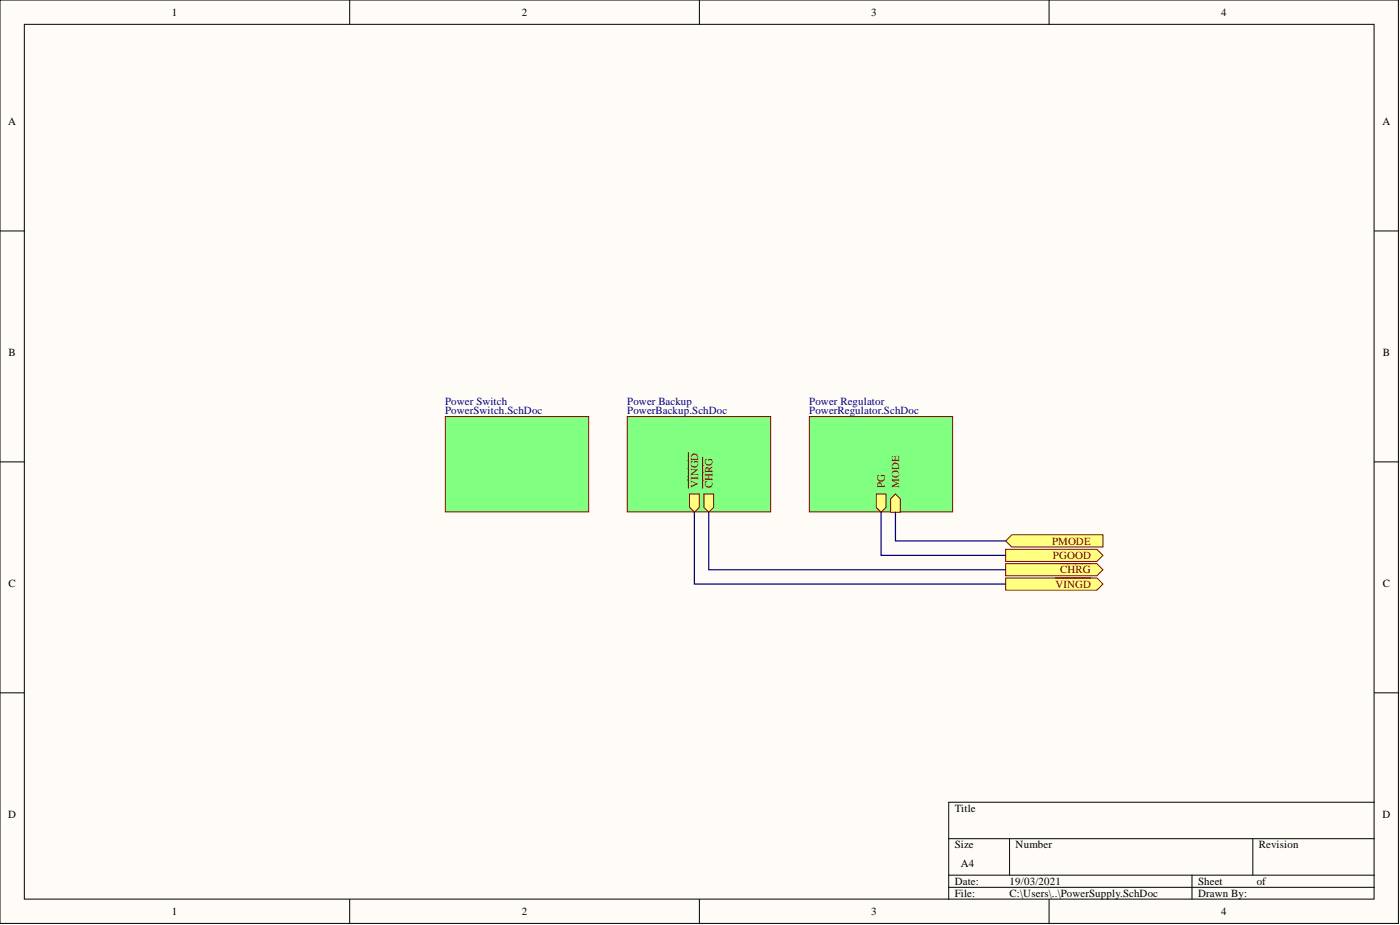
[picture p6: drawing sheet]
<svg xmlns="http://www.w3.org/2000/svg" width="292mm" height="193mm" viewBox="0 0 292 193" stroke-linecap="round" stroke-linejoin="round" font-family="sans-serif">
<g fill="#fffcf8" stroke="#000" stroke-width=".21">
<path d="M0 0h291.8v192.6h-291.8z"/>
<path d="M5.1 5.1h281.6v182.5h-281.6z"/>
</g>
<g fill="none" stroke="#000" stroke-width=".21">
<path d="M73 0v5.1M145.9 0v5.1M218.9 0v5.1M0 48.2h5.1M286.8 48.2h5M0 96.4h5.1M286.8 96.4h5M0 144.5h5.1M286.8 144.5h5M197.9 175h88.9M210.6 175v7.6M261.4 175v7.6"/>
<path d="M286.8 167.4h-88.9v20.2M73 187.6v5.1M145.9 187.6v5.1M197.9 182.6h88.9M197.9 185.1h88.9M218.9 187.6v5.1M248.7 182.6v5"/>
</g>
<g fill="#80ff80" stroke="#800000" stroke-width=".21">
<path d="M92.9 86.9h29.9v19.9h-29.9z"/>
<path d="M130.9 86.9h29.9v19.9h-29.9z"/>
</g>
<path d="M143.9 103.1h2v2.7l-1 1.1-1-1.1z" fill-rule="evenodd" fill="#ffff80"/>
<path d="M143.9 103.1h2v2.7l-1 1.1-1-1.1z" fill="none" stroke="#800000" stroke-width=".21"/>
<path d="M143.6 94.4v7.4" fill="none" stroke="#800000" stroke-width=".25"/>
<path d="M146.9 103.1h2v2.7l-1 1.1-1-1.1z" fill-rule="evenodd" fill="#ffff80"/>
<path d="M146.9 103.1h2v2.7l-1 1.1-1-1.1z" fill="none" stroke="#800000" stroke-width=".21"/>
<path d="M146.6 95.4v6.4" fill="none" stroke="#800000" stroke-width=".25"/>
<path d="M209.8 120.6h19.1l1.2 1.2-1.2 1.3h-19.1z" fill-rule="evenodd" fill="#ffff80" stroke="#800000" stroke-width=".21"/>
<path d="M220.2 120.6h7.4" fill="none" stroke="#800000" stroke-width=".25"/>
<path d="M209.8 117.6h19.1l1.2 1.3-1.2 1.2h-19.1z" fill-rule="evenodd" fill="#ffff80" stroke="#800000" stroke-width=".21"/>
<path d="M221.2 117.6h6.4" fill="none" stroke="#800000" stroke-width=".25"/>
<path d="M168.9 86.9h29.9v19.9h-29.9z" fill="#80ff80" stroke="#800000" stroke-width=".21"/>
<path d="M182.8 103.1h2.1v2.7l-1.1 1.1-1-1.1z" fill-rule="evenodd" fill="#ffff80"/>
<path d="M182.8 103.1h2.1v2.7l-1.1 1.1-1-1.1z" fill="none" stroke="#800000" stroke-width=".21"/>
<path d="M185.8 104.1l1-1 1 1v2.8h-2z" fill-rule="evenodd" fill="#ffff80"/>
<path d="M185.8 104.1l1-1 1 1v2.8h-2z" fill="none" stroke="#800000" stroke-width=".21"/>
<g fill="#ffff80" stroke="#800000" stroke-width=".21">
<path d="M209.8 112.8l1.3-1.2h19v2.5h-19z" fill-rule="evenodd"/>
<path d="M209.8 114.6h19.1l1.2 1.3-1.2 1.2h-19.1z" fill-rule="evenodd"/>
</g>
<path d="M144.9 106.9v14.9h64.9M147.9 106.9v12h61.9M183.8 106.9v9h26M186.8 106.9v5.9h23" fill="none" stroke="#000080" stroke-width=".25"/>
<g font-size="2.3">
<text x="35.9" y="3.3">1</text>
<text x="108.9" y="3.3">2</text>
<text x="181.8" y="3.3">3</text>
<text x="254.8" y="3.3">4</text>
<text x="1.7" y="26.1">A</text>
<text x="288.5" y="26.1">A</text>
<text x="1.8" y="74.3">B</text>
<text x="288.5" y="74.3">B</text>
<text x="1.8" y="122.5">C</text>
<text x="288.5" y="122.5">C</text>
<text x="1.7" y="170.7">D</text>
<text x="199.2" y="169.4">Title</text>
<text x="288.5" y="170.7">D</text>
<text x="199.2" y="177">Size</text>
<text x="211.9" y="177">Number</text>
<text x="262.7" y="177">Revision</text>
<text x="199.2" y="184.6">Date:</text>
<text x="200.5" y="180.8">A4</text>
<text x="210.6" y="184.6">19/03/2021</text>
<text x="250" y="184.6">Sheet</text>
<text x="262.2" y="184.6">of</text>
<text x="35.9" y="190.9">1</text>
<text x="108.9" y="190.9">2</text>
<text x="181.8" y="190.9">3</text>
<text x="199.2" y="187.1">File:</text>
<text x="210.6" y="187.1">C:\Users\..\PowerSupply.SchDoc</text>
<text x="250" y="187.1">Drawn By:</text>
<text x="254.8" y="190.9">4</text>
</g>
<g font-size="2.3" fill="#000080">
<text x="92.9" y="84.4">Power Switch</text>
<text x="92.9" y="86.4">PowerSwitch.SchDoc</text>
<text x="130.9" y="84.4">Power Backup</text>
<text x="130.9" y="86.4">PowerBackup.SchDoc</text>
<text x="168.8" y="84.4">Power Regulator</text>
<text x="168.8" y="86.4">PowerRegulator.SchDoc</text>
</g>
<g font-size="2.3" fill="#800000">
<text x="145.7" y="101.8" transform="rotate(-90 145.7 101.8)">VINGD</text>
<text x="148.6" y="101.8" transform="rotate(-90 148.6 101.8)">CHRG</text>
<text x="184.6" y="101.8" transform="rotate(-90 184.6 101.8)">PG</text>
<text x="187.6" y="101.8" transform="rotate(-90 187.6 101.8)">MODE</text>
<text x="219.5" y="113.6">PMODE</text>
<text x="219.7" y="116.6">PGOOD</text>
<text x="221.2" y="119.6">CHRG</text>
<text x="220.2" y="122.6">VINGD</text>
</g>
</svg>
